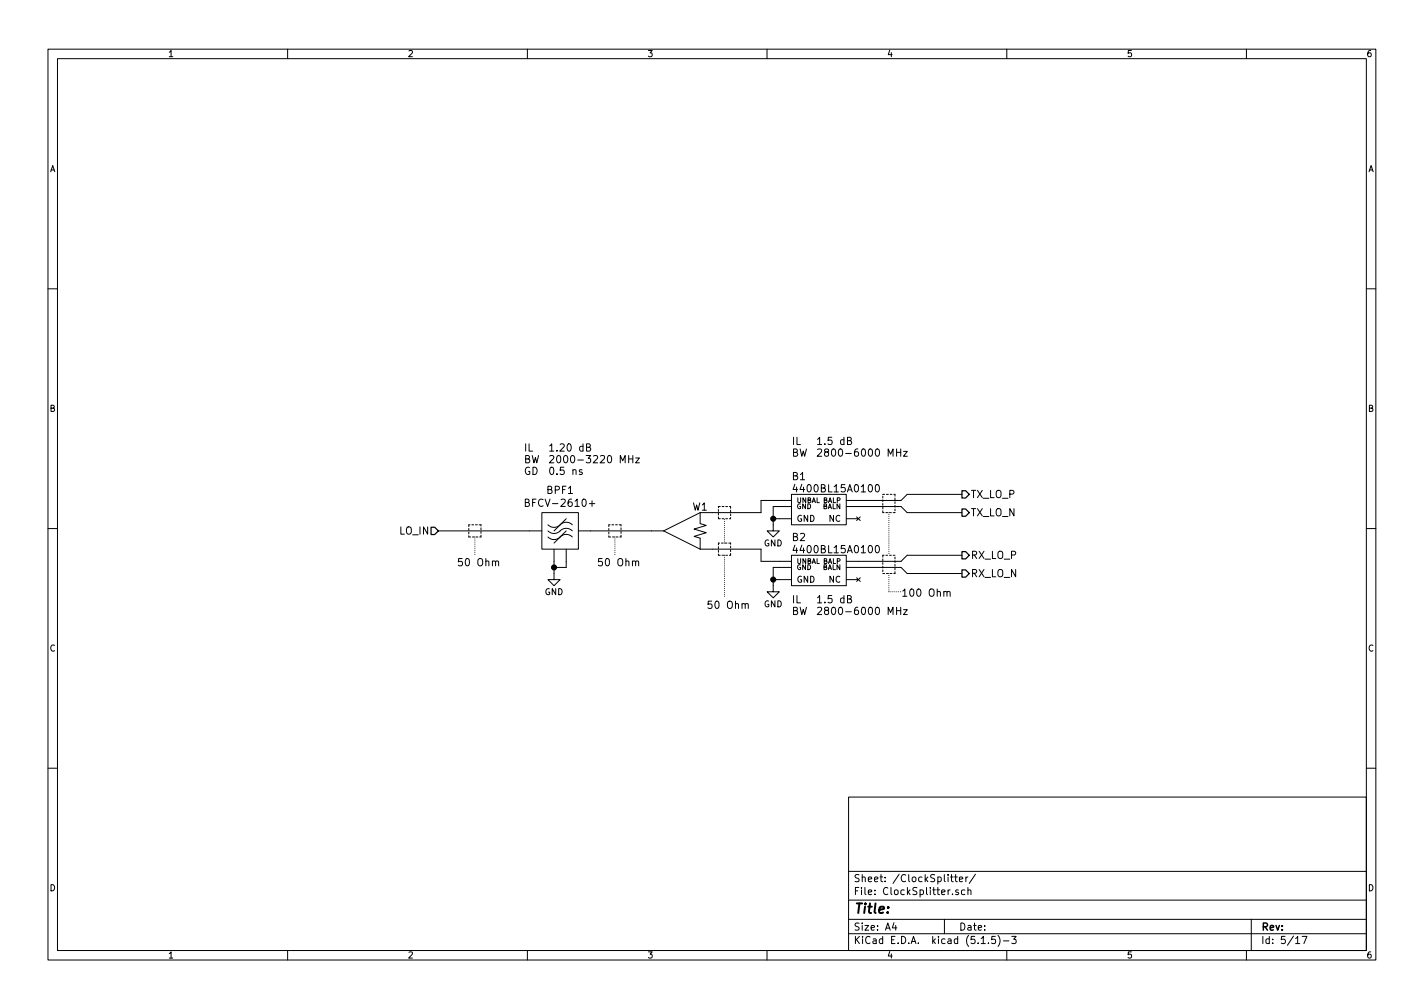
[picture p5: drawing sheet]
<svg xmlns="http://www.w3.org/2000/svg" width="297mm" height="210mm" viewBox="0 0 297 210" stroke-linecap="round" stroke-linejoin="round" font-family="sans-serif">
<g fill="none" stroke="#000" stroke-width=".21">
<path d="M10 10.3h277v189.9h-277zM12 12.2h273v186.1h-273zM60 10.3v1.9M110 10.3v1.9M160 10.3v1.9M210 10.3v1.9M260 10.3v1.9M10 60.2h2M285 60.2h2M121.4 98h-.4l-.2 .2 .1 .2 .5 .1v.4h-.6M122.4 93.3l.6-.1 .1-.2v-.3l-.7-.1v1.5h.5l.2-.2 .1-.3-.3-.3M129.4 96.5v-1.5l.5 1.1 .5-1.1v1.5"/>
<path d="M131.1 95v1.5M131.1 95.7h.9M132 95v1.5M132.6 95.5h.8l-.8 1h.8M176.8 91.9l.7-.1v-.5l-.7-.1v1.5h.6l.2-.1v-.4l-.3-.3M185.3 95.2v-1.6l.5 1.1 .5-1.1v1.6M187 93.6v1.6M187 94.4h.9M187.9 93.6v1.6M188.5 94.2h.8l-.8 1h.8M10 110.3h2M91.4 110.7h21.6"/>
<path d="M103.4 117.2l.2-.2 .4 .1v.9M109.6 104.8l.6-.1 .2-.2-.1-.3-.7-.1v1.5h.6l.2-.1v-.4l-.3-.3M113 106.9h7.6v7.6h-7.6zM114.3 112a1.91 1.91 0 0 0 2.9-.3l1.1-.2 .4 .1 .7 .4M114.3 110.7a1.91 1.91 0 0 0 2.9-.2l1.1-.3 .4 .1 .7 .4M114.3 109.5a1.91 1.91 0 0 0 2.9-.3l1.1-.3 .4 .1 .7 .5M115.6 114.5v6.4h1.2l-1.2 1.3-1.3-1.3h1.3M118.1 110.7l-2.5 2.6M118.1 108.2l-2.5 2.5M118.1 114.5v3.9h-2.5M120.6 110.7h17.8M122.9 105h1.2"/>
<path d="M132.6 117.2l.2-.2 .4 .1v.9M138.4 110.7l7.6 3.8M146 106.9v2.3l1.3 .4-2.5 .8 2.5 .7-2.5 .8 1.2 .4v2.2M146 114.5h12.7v2.6h6.4M146 106.9l-7.6 3.8M161.3 108.2h3.8M165.1 115.8h11.4v6.4h-11.4zM165.1 103.1h11.4v6.4h-11.4zM165.1 118.4h-3.8v5h1.3l-1.3 1.3-1.3-1.3h1.3M165.1 105.7h-3.8v5h1.3l-1.3 1.3-1.3-1.3h1.3M165.1 104.4h-6.4v2.5h-12.7M165.8 113.7l-.4 1.1h1"/>
<path d="M165.8 101l-.4 1.1h1M176.5 118.4h11.5l1.2 1.2h11.5M176.5 105.7h11.5l1.2 1.2h11.5M176.5 108.2h2.6M178.7 107.8l.8 .8M179.5 107.8l-.8 .8M182.7 113.9l.2-.1a.81 .81 0 0 1 .6 .7 .81 .81 0 0 1-.6 .8l-.2-.1-.1-.5zM182.7 101.2l.2-.1a.81 .81 0 0 1 .6 .7 .81 .81 0 0 1-.6 .8l-.2-.1-.1-.5zM200.7 115.8h-11.5l-1.2 1.3h-11.5M200.7 103.1h-11.5l-1.2 1.3h-11.5M285 110.3h2M155.4 126.1l.3-.2 .3 .1 .1 .9"/>
<path d="M161.3 120.9h3.8M176.5 120.9h2.6M176.8 124.9l.7-.1v-.4l-.7-.2v1.5h.6l.2-.1v-.4l-.3-.3M178.7 120.5l.8 .8M179.5 120.5l-.8 .8M185.3 128.2v-1.5l.5 1.1 .5-1.1v1.5M187 126.7v1.5M187 127.4h.9M187.9 126.7v1.5M188.5 127.2h.8l-.8 1h.8M196.9 123.5l.2-.1h.4v1M197.5 123.6l.2-.2h.4l.1 1"/>
<path d="M10 160.2h2M177 166.3h108v32h-108zM285 160.2h2M60 198.3v1.9M110 198.3v1.9M160 198.3v1.9M177 194.8h108M177 191.8h108M177 187.8h108M177 181.8h108M186.5 192.5l-.4 1h1M186.8 193v1"/>
<path d="M197 191.8v3M198.3 182.9h.5M198.5 182.4v1.3l.3 .2M198.7 186.5v.1M199.1 182.9h.6M199.3 182.4v1.3l.4 .2M199.9 185.7l-.4-.1-.2 .2 .1 .2 .5 .2v.3h-.6M200.1 183.4l.7-.1v-.3l-.5-.1-.2 .2 .1 .7h.6M201.3 185.7l-.5-.1-.2 .3v.6l.2 .1 .5-.1M201.5 182.9v1M201.9 185.7l.2-.1 .4 .1v.9M201.9 182.9l-.4 .3"/>
<path d="M201.9 185.1v1.5M203.5 182.3l-1.3 2M204.7 196.8h.8M206.2 196.7v.1M207.6 195.3h-.7l-.1 .7 .2-.1 .5 .1 .1 .7-.2 .1-.6-.1M208.2 195.1a1.71 1.71 0 0 1 0 2.3M209.3 196.3h1.2M210 198.3v1.9M211 195.3h1l-.5 .6 .4 .1v.7l-.2 .1-.7-.1M260 198.3v1.9M261 191.8v6.5M270.3 195.8l.4-.5v1.5"/>
<path d="M270.3 196.8h.8M271.6 195.3h1l-.6 1.5"/>
</g>
<g fill="none" stroke="#000" stroke-width=".21" stroke-dasharray=".4 .4">
<path d="M97.8 109.5v2.5M97.8 112h2.5M100.3 112v-2.5M100.3 109.5h-2.5M127 112h2.5M127 109.5v2.5M129.5 109.5h-2.5M129.5 112v-2.5M149.9 105.7h2.5M149.9 108.2v-2.5M149.9 115.8h2.5M149.9 113.3v2.5"/>
<path d="M149.9 108.2h2.5M152.4 105.7v2.5M152.4 113.3h-2.5M152.4 115.8v-2.5M184.1 119.6h2.6M184.1 103.1h2.6M184.1 106.9v-3.8M184.1 115.8v3.8M186.7 119.6v-3.8M186.7 115.8h-2.6M186.7 103.1v3.8M186.7 106.9h-2.6"/>
</g>
<path d="M99.1 112v3.8M128.3 112v3.8M151.1 113.3v-5.1M151.1 115.8v8.9M185.4 106.9v8.9M185.4 119.6v3.8M185.4 123.4h2.6" fill="none" stroke="#000" stroke-width=".21" stroke-dasharray="0 .4"/>
<path d="M89.9 110h.8l.7 .7-.7 .8h-.8zM200.7 106.2h.7l.8 .7-.8 .8h-.7zM200.7 115.1h.7l.8 .7-.8 .8h-.7zM200.7 118.9h.7l.8 .7-.8 .8h-.7zM200.7 102.4h.7l.8 .7-.8 .8h-.7z" fill="none" stroke="#000" stroke-width=".25"/>
<g fill="#000" stroke="#000" stroke-width=".25">
<circle cx="115.6" cy="118.4" r=".51"/>
<circle cx="161.3" cy="108.2" r=".51"/>
<circle cx="161.3" cy="120.9" r=".51"/>
</g>
<text font-size="2.8" x="178" y="190.5">Title:</text>
<g font-size="2.1">
<text x="109.2" y="94.2">IL</text>
<text x="114.3" y="94.2">1.20 dB</text>
<text x="165.1" y="92.8">IL</text>
<text x="165.1" y="95.2">BW</text>
<text x="170.2" y="92.8">1.5 dB</text>
<text x="170.2" y="95.2">2800-6000 MHz</text>
<text x="109.2" y="96.6">BW</text>
<text x="109.2" y="99.1">GD</text>
<text x="114.3" y="96.6">2000-3220 MHz</text>
<text x="114.3" y="99.1">0.5 ns</text>
<text x="165.3" y="100.1">B1</text>
<text x="110.6" y="105.7">BFCV-2610+</text>
<text x="114.1" y="103">BPF1</text>
<text x="144.5" y="106.5">W1</text>
<text x="166.4" y="102.7">4400BL15A0100</text>
<text x="202.4" y="107.7">TX_LO_N</text>
<text x="202.4" y="103.9">TX_LO_P</text>
<text x="83.4" y="111.5">LO_IN</text>
<text x="165.3" y="112.8">B2</text>
<text x="95.2" y="118.1">50 Ohm</text>
<text x="124.5" y="118.1">50 Ohm</text>
<text x="166.4" y="115.4">4400BL15A0100</text>
<text x="202.4" y="116.6">RX_LO_P</text>
<text x="165.1" y="125.8">IL</text>
<text x="170.2" y="125.8">1.5 dB</text>
<text x="188" y="124.5">100 Ohm</text>
<text x="202.4" y="120.4">RX_LO_N</text>
<text x="147.3" y="127">50 Ohm</text>
<text x="165.1" y="128.3">BW</text>
<text x="170.2" y="128.3">2800-6000 MHz</text>
<text x="178" y="184">Sheet: /ClockSplitter/</text>
<text x="178" y="186.7">File: ClockSplitter.sch</text>
<text x="178" y="196.9">KiCad E.D.A. kicad (5.1.5)-3</text>
<text x="178" y="194.1">Size: A4</text>
<text x="200" y="194.1">Date:</text>
<text x="263" y="194.1">Rev:</text>
<text x="263" y="196.9">Id: 5/17</text>
</g>
<g font-size="1.8">
<text x="35" y="11.9">1</text>
<text x="85" y="11.9">2</text>
<text x="135" y="11.9">3</text>
<text x="185" y="11.9">4</text>
<text x="235" y="11.9">5</text>
<text x="285" y="11.9">6</text>
<text x="10.4" y="35.9">A</text>
<text x="285.4" y="35.9">A</text>
<text x="10.4" y="85.9">B</text>
<text x="285.4" y="85.9">B</text>
<text x="159.3" y="114">GND</text>
<text x="166.1" y="108.8">GND</text>
<text x="172.9" y="108.8">NC</text>
<text x="113.6" y="124.1">GND</text>
<text x="166.1" y="121.5">GND</text>
<text x="172.9" y="121.5">NC</text>
<text x="159.3" y="126.7">GND</text>
<text x="10.4" y="135.9">C</text>
<text x="285.4" y="135.9">C</text>
<text x="10.4" y="185.9">D</text>
<text x="285.4" y="185.9">D</text>
<text x="35" y="199.9">1</text>
<text x="85" y="199.9">2</text>
<text x="135" y="199.9">3</text>
<text x="185" y="199.9">4</text>
<text x="235" y="199.9">5</text>
<text x="285" y="199.9">6</text>
</g>
<g font-size="1.4">
<text x="166.1" y="104.9">UNBAL BALP</text>
<text x="166.1" y="106.2">GND</text>
<text x="171.6" y="106.2">BALN</text>
<text x="166.1" y="117.6">UNBAL BALP</text>
<text x="166.1" y="118.9">GND</text>
<text x="171.6" y="118.9">BALN</text>
</g>
</svg>
